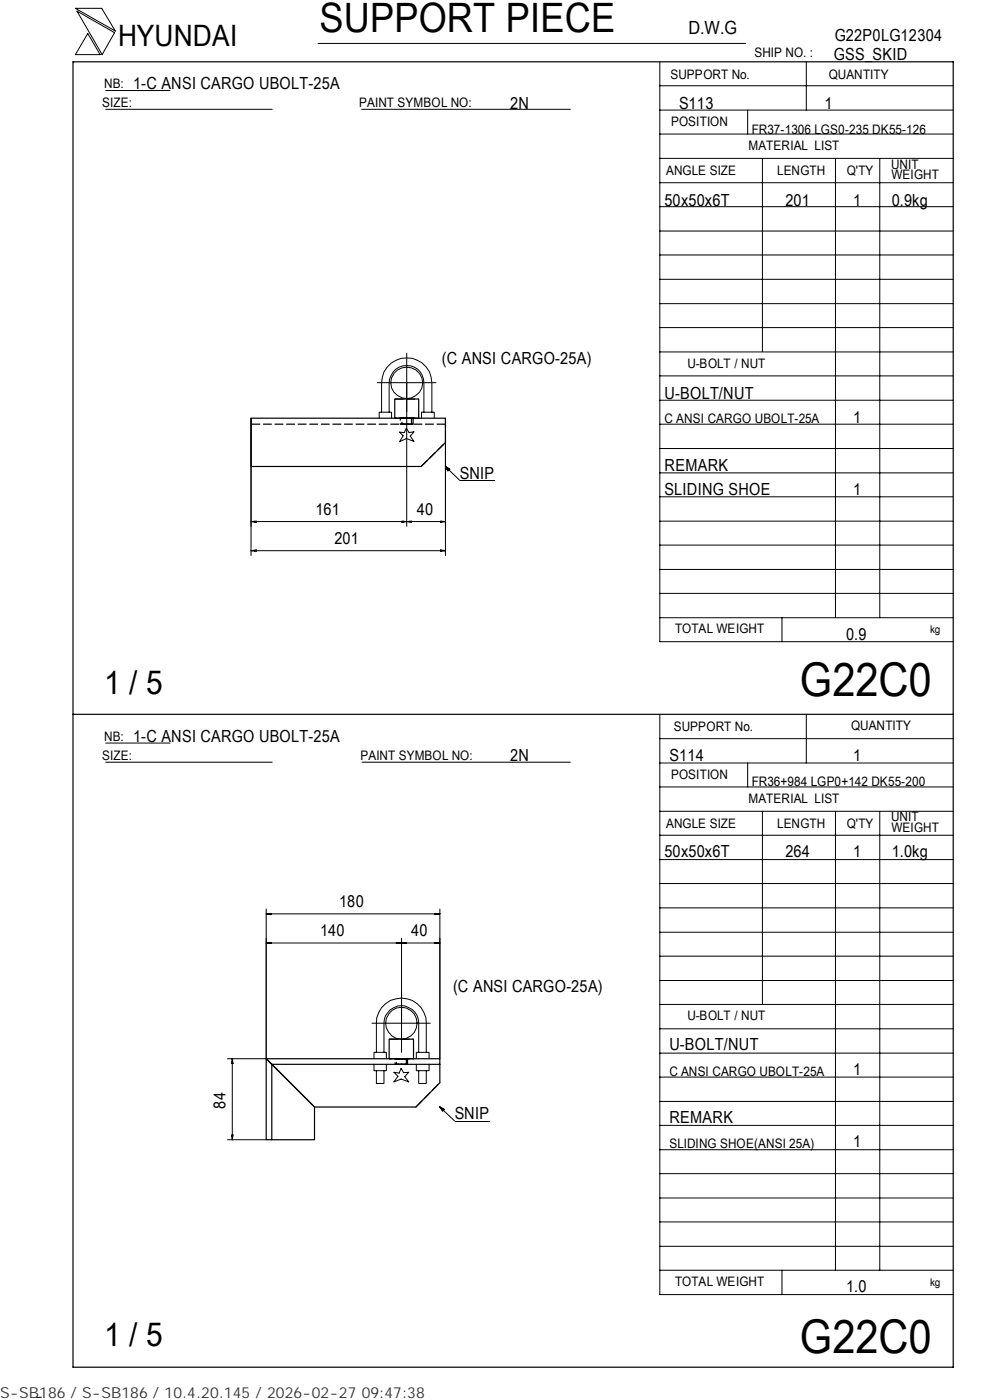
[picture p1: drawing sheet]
<svg xmlns="http://www.w3.org/2000/svg" width="210mm" height="297mm" viewBox="0 0 210 297" stroke-linecap="round" stroke-linejoin="round" font-family="sans-serif">
<g fill="none" stroke="#000" stroke-width=".21">
<path d="M16 1.8h5.6l2.9 4.8zM16.3 2.4l8 4.5-2.6 4.7zM18.6 7.1l2.6 4.5h-5.2zM22.4 19.2h13.7M67.5 9.2h90.6M139.9 18.2h62.3M139.9 13.2v122.9h62.3M171 13.1v10.3M22.4 23.2h35.3M76.7 23.2h44.3M139.9 38.8h62.3M139.9 33.6h62.3"/>
<path d="M139.9 28.4h62.3M139.9 23.4h62.3M158.6 23.4v5M161.7 33.6v41M177.2 33.7v97.4M186.6 33.7v97.4M139.9 59.3h62.3M139.9 54.1h62.3M139.9 49h62.3M139.9 43.8h62.3M86.3 74.9v36.8M139.9 79.7h62.3"/>
<path d="M139.9 74.7h62.3M139.9 69.5h62.3M139.9 64.4h62.3M53.2 88.7v29.1M80 81.2h12.4M80.4 88.7v-1.2h2.6v1.2M80.9 87.5v-6.3a5.3 5.3 0 0 1 5.4-5.3 5.3 5.3 0 0 1 5.3 5.3v6.3M82.5 87.5v-6.3a3.7 3.7 0 0 1 3.7-3.7 3.7 3.7 0 0 1 3.7 3.7v6.3M84.7 91.7l1.1 .1 .4-1 .6 1 1-.2-.8 .9 .8 1.1-1.6-.6-1.5 .7 .8-1.3zM89.4 88.7v-1.2h2.7v1.2M94.5 88.7v29.1M94.5 99l.9 .6-.4 .3z"/>
<path d="M94.5 99l3 2.9M139.9 95.2h62.3M139.9 90h62.3M139.9 84.9h62.3M53.2 116.8l1.1-.1v.2zM53.2 116.8h41.3M53.2 110.6h1.1v.2zM54 116.7v.2M54 110.6v.1M85.2 110.6h1.1l-1.1 .2zM85.6 110.6v.1M86.3 110.6h1v.2z"/>
<path d="M86.9 110.6v.1M93.5 110.6h1l-1 .2zM93.5 116.7l1 .1-1 .1zM93.7 110.6v.1M93.7 116.7v.2M94.5 110.6h-41.3M97.5 101.9h7.4M139.9 100.3h62.3M139.9 115.6h62.3M139.9 110.6h62.3M139.9 105.4h62.3M139.9 131.1h62.3"/>
<path d="M139.9 125.9h62.3M139.9 120.8h62.3M165.9 131.1v5M22.4 157.6h13.7M139.9 151.7v122.9h62.3M139.9 156.7h62.3M171 151.5v10.4M22.4 161.7h35.3M76.8 161.7h44.2M139.9 177.2h62.3M139.9 172.1h62.3M139.9 167h62.3"/>
<path d="M139.9 161.9h62.3M158.6 161.9v5.1M161.7 172.1v41M177.2 172.2v97.3M186.6 172.2v97.3M56.5 192.9v31.7h-8.3M56.5 193.9l1-.1v.2zM56.5 193.9h36.8M57.1 200v.1M57.1 193.9v.1M84.1 200l1.1 .1h-1.1zM84.4 200v.1"/>
<path d="M85.2 199v24.3M85.8 200v.1M92.3 200l1 .1h-1zM92.3 193.8l1 .1-1 .1zM92.6 193.9v.1M92.6 200v.1M93.3 192.9v31.7M139.9 182.4h62.3M139.9 197.8h62.3M139.9 192.6h62.3M139.9 187.4h62.3M56.5 200.1l1-.1v.1z"/>
<path d="M56.5 200.1h36.8M78.9 217.1h12.4M85.2 200.1l1-.1v.1zM139.9 218.3h62.3M139.9 213.1h62.3M139.9 208h62.3M139.9 202.9h62.3M49.2 225.3h.2M49.3 224.6l.1 1h-.2zM49.3 224.6v17.2M79.3 225.8v1.4h2.6v-1.4M79.3 224.6v-1.3h2.6v1.3"/>
<path d="M79.8 223.3v-6.2a5.3 5.3 0 0 1 5.3-5.4 5.3 5.3 0 0 1 5.3 5.4v6.2M79.8 227.2v2.7h1.6v-2.7M81.4 223.3v-6.2a3.7 3.7 0 0 1 3.7-3.8 3.7 3.7 0 0 1 3.7 3.8v6.2M83.6 227.5l1.1 .2 .4-1.1 .5 1 1.1-.1-.9 .9 .9 1.1-1.6-.6-1.5 .6 .8-1.2zM88.3 225.8v1.4h2.7v-1.4M88.3 224.6v-1.3h2.7v1.3M88.8 227.2v2.7h1.6v-2.7M93.3 234.9l.9 .5-.3 .3zM93.3 234.9l3.1 2.9h7.4M139.9 238.7h62.3M139.9 233.7h62.3M139.9 228.5h62.3"/>
<path d="M139.9 223.4h62.3M48.2 241.8h8.3M49.2 240.8h.2l-.1 1zM49.2 241.1h.2M139.9 259.2h62.3M139.9 254.2h62.3M139.9 249h62.3M139.9 243.9h62.3M139.9 269.5h62.3M139.9 264.4h62.3M165.9 269.5v5.1M8.8 296.4l-1 .1"/>
<circle cx="86.3" cy="81.2" r="3.3"/>
<circle cx="85.1" cy="217.1" r="3.4"/>
</g>
<path d="M15.5 13.1h186.7v277h-186.7zM53.2 88.7h41.3v5.2l-5.2 5.1h-36.1zM83.7 88.7v-4h5.1v4M15.5 151.5h186.7M82.5 224.6v-4.1h5.2v4.1M93.3 225.8v3.9l-5.1 5.2h-21.5l-10.2-10.3h36.8v1.2h-35.7v16h9.1v-6.9l-10.2-10.3v17.2h1.1" fill="none" stroke="#000" stroke-width=".25"/>
<path d="M85.2 88.7h2.1M87.3 90h-2.1" fill="none" stroke="#000" stroke-width=".25" stroke-dasharray="1.1 .3" stroke-linecap="butt"/>
<path d="M83.7 84.7h5.1M83.7 88.7h5.1h-5.1M86.8 88.7h.5v1.3h-2.1v-1.3h1.6M87.5 88.7h.1v1.3h-2.7v-1.3h2.6M89.3 99l5.2-5.1M94.5 90h-41.3M82.5 220.5h5.2M82.5 224.6h5.2h-5.2M85.7 224.6h.5v1.2h-2.1v-1.2h1.6M86.3 224.6l.1 1.2h-2.6v-1.2h2.5M88.2 234.9l5.1-5.2" fill="none" stroke="#000" stroke-width=".25" stroke-dasharray="1.9 .6" stroke-linecap="butt"/>
<path d="M84.9 88.7h2.7M87.6 90h-2.7" fill="none" stroke="#000" stroke-width=".25" stroke-dasharray="1.5 .5" stroke-linecap="butt"/>
<path d="M84.1 224.6h2.1M86.2 225.8h-2.1" fill="none" stroke="#000" stroke-width=".25" stroke-dasharray="1.2 .3" stroke-linecap="butt"/>
<path d="M83.8 224.6h2.6M86.4 225.8h-2.6" fill="none" stroke="#000" stroke-width=".25" stroke-dasharray="1.4 .4" stroke-linecap="butt"/>
<path d="M94.6 99.1h.8v.8h-.8zM93.4 234.9h.8v.8h-.8z" fill="#000"/>
<g font-size="9.9">
<text x="169.7" y="147.6">G22C0</text>
<text x="169.7" y="286.9">G22C0</text>
</g>
<text font-size="8.6" x="67.7" y="6.9">SUPPORT PIECE</text>
<g font-size="7">
<text x="22.1" y="147.2">1 / 5</text>
<text x="22.1" y="285.6">1 / 5</text>
</g>
<text font-size="6.3" x="25.1" y="9.8">HYUNDAI</text>
<text font-size="3.9" x="146" y="7.3">D.W.G</text>
<g font-size="3.5">
<text x="177" y="8.7">G22P0LG12304</text>
<text x="176.9" y="12.8">GSS_SKID</text>
<text x="28.3" y="19">1-C ANSI CARGO UBOLT-25A</text>
<text x="108.2" y="23.1">2N</text>
<text x="144" y="23.1">S113</text>
<text x="174.8" y="23.1">1</text>
<text x="141" y="43.6">50x50x6T</text>
<text x="166.6" y="43.6">201</text>
<text x="180.9" y="43.6">1</text>
<text x="189.1" y="43.6">0.9kg</text>
<text x="93.7" y="77.2">(C ANSI CARGO-25A)</text>
<text x="141" y="84.6">U-BOLT/NUT</text>
<text x="180.9" y="89.7">1</text>
<text x="97.5" y="101.5">SNIP</text>
<text x="141" y="99.9">REMARK</text>
<text x="141" y="105.1">SLIDING SHOE</text>
<text x="180.9" y="105.1">1</text>
<text x="66.9" y="109.2">161</text>
<text x="88.4" y="109.2">40</text>
<text x="71" y="115.3">201</text>
<text x="179.5" y="135.8">0.9</text>
<text x="28.3" y="157.3">1-C ANSI CARGO UBOLT-25A</text>
<text x="108.2" y="161.4">2N</text>
<text x="142" y="161.4">S114</text>
<text x="180.9" y="161.4">1</text>
<text x="141" y="181.9">50x50x6T</text>
<text x="166.6" y="181.9">264</text>
<text x="180.9" y="181.9">1</text>
<text x="189.1" y="181.9">1.0kg</text>
<text x="72" y="192.4">180</text>
<text x="67.9" y="198.5">140</text>
<text x="87.2" y="198.5">40</text>
<text x="96.1" y="210.4">(C ANSI CARGO-25A)</text>
<text x="142" y="222.8">U-BOLT/NUT</text>
<text x="180.9" y="228">1</text>
<text x="47.8" y="235.2" transform="rotate(-90 47.8 235.2)">84</text>
<text x="96.4" y="237.4">SNIP</text>
<text x="142" y="238.3">REMARK</text>
<text x="180.9" y="243.3">1</text>
<text x="179.5" y="274.1">1.0</text>
</g>
<text font-size="3.2" fill="#323232" x="0" y="296.6">S-SB186 / S-SB186 / 10.4.20.145 / 2026-02-27 09:47:38</text>
<g font-size="2.8">
<text x="142.2" y="16.8">SUPPORT No.</text>
<text x="160" y="12.2">SHIP NO. :</text>
<text x="175.8" y="16.7">QUANTITY</text>
<text x="21.7" y="22.8">SIZE:</text>
<text x="22.1" y="18.7">NB:</text>
<text x="76.2" y="22.8">PAINT SYMBOL NO:</text>
<text x="142.3" y="26.8">POSITION</text>
<text x="159.4" y="28.4">FR37-1306 LGS0-235 DK55-126</text>
<text x="158.8" y="31.7">MATERIAL LIST</text>
<text x="189" y="35.8">UNIT</text>
<text x="141.3" y="37.2">ANGLE SIZE</text>
<text x="164.8" y="37.1">LENGTH</text>
<text x="179.6" y="37.1">Q'TY</text>
<text x="189.1" y="38">WEIGHT</text>
<text x="145.8" y="78">U-BOLT / NUT</text>
<text x="141" y="89.8">C ANSI CARGO UBOLT-25A</text>
<text x="143.2" y="134.4">TOTAL WEIGHT</text>
<text x="142.9" y="155">SUPPORT No.</text>
<text x="180.5" y="154.9">QUANTITY</text>
<text x="21.7" y="161.3">SIZE:</text>
<text x="22.1" y="157.1">NB:</text>
<text x="76.5" y="161.2">PAINT SYMBOL NO:</text>
<text x="142.3" y="165.3">POSITION</text>
<text x="159.4" y="166.7">FR36+984 LGP0+142 DK55-200</text>
<text x="158.8" y="170.3">MATERIAL LIST</text>
<text x="141.3" y="175.7">ANGLE SIZE</text>
<text x="164.8" y="175.6">LENGTH</text>
<text x="179.6" y="175.6">Q'TY</text>
<text x="189" y="174.2">UNIT</text>
<text x="189.1" y="176.5">WEIGHT</text>
<text x="145.8" y="216.5">U-BOLT / NUT</text>
<text x="142" y="228.2">C ANSI CARGO UBOLT-25A</text>
<text x="142" y="243.5">SLIDING SHOE(ANSI 25A)</text>
<text x="143.2" y="272.9">TOTAL WEIGHT</text>
</g>
<g font-size="2.3">
<text x="197.3" y="134.3">kg</text>
<text x="197.3" y="272.8">kg</text>
</g>
</svg>
